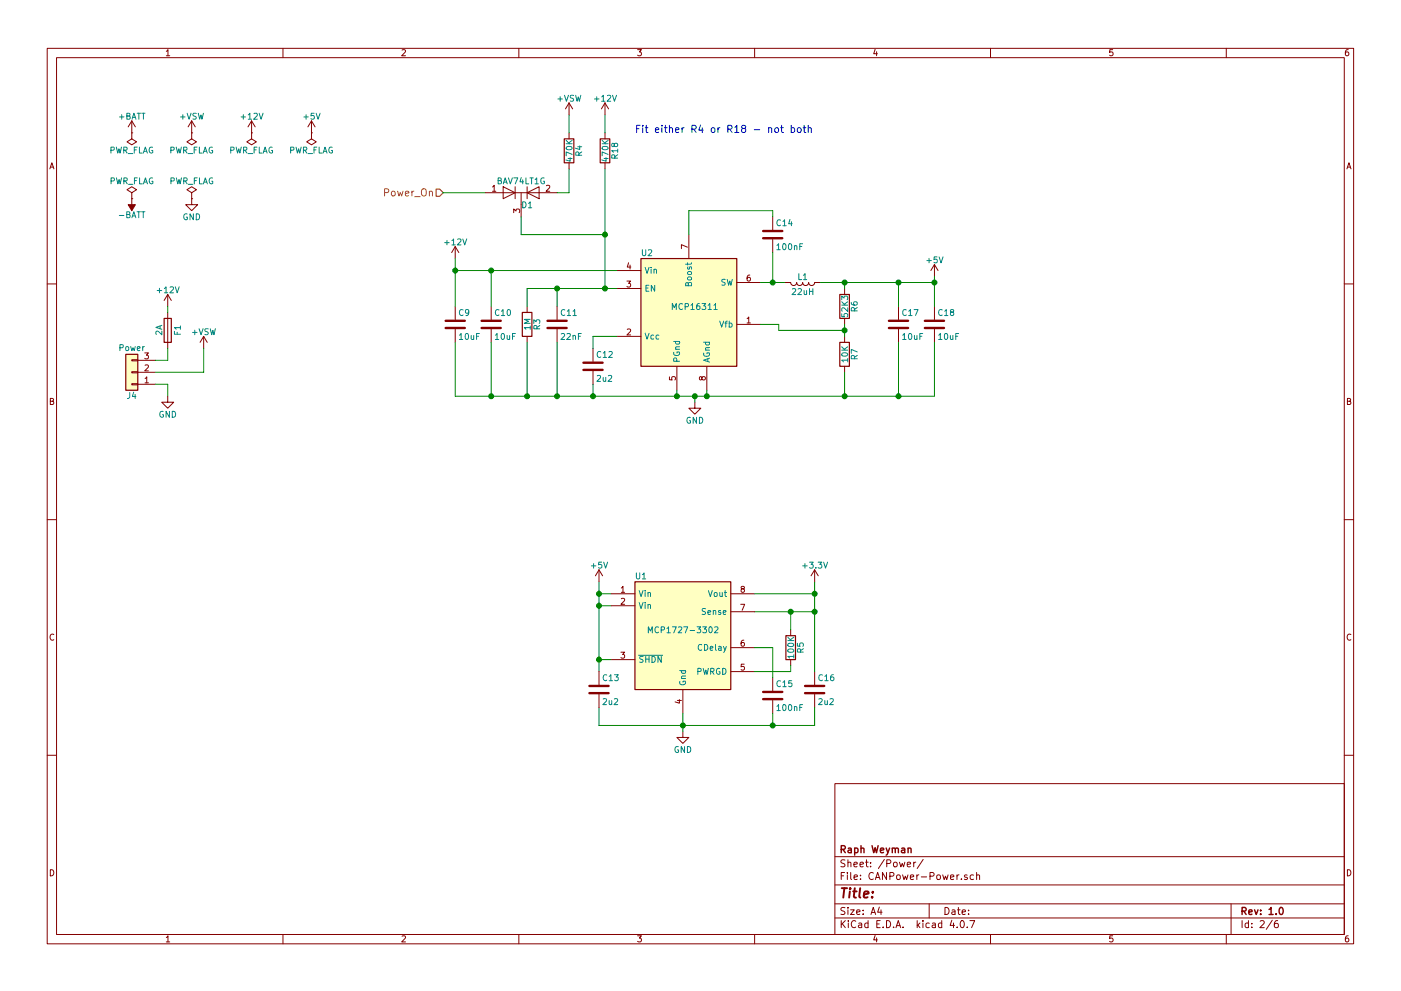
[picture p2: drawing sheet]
EESchema Schematic File Version 2
LIBS:power
LIBS:device
LIBS:switches
LIBS:relays
LIBS:motors
LIBS:transistors
LIBS:conn
LIBS:linear
LIBS:regul
LIBS:74xx
LIBS:cmos4000
LIBS:adc-dac
LIBS:memory
LIBS:xilinx
LIBS:microcontrollers
LIBS:dsp
LIBS:microchip
LIBS:analog_switches
LIBS:motorola
LIBS:texas
LIBS:intel
LIBS:audio
LIBS:interface
LIBS:digital-audio
LIBS:philips
LIBS:display
LIBS:cypress
LIBS:siliconi
LIBS:opto
LIBS:atmel
LIBS:contrib
LIBS:valves
LIBS:microchip_pic24mcu
LIBS:microchip_pic32mcu
LIBS:microchip_pic16mcu
LIBS:raphlib
LIBS:CANPower-cache
EELAYER 25 0
EELAYER END
$Descr A4 11693 8268
encoding utf-8
Sheet 2 6
Title ""
Date ""
Rev "1.0"
Comp "Raph Weyman"
Comment1 ""
Comment2 ""
Comment3 ""
Comment4 ""
$EndDescr
$Comp
L MCP1727-3302 U1
U 1 1
P 5700 5350
F 0 "U1" H 5300 5900 50  0000 L CNN
F 1 "MCP1727-3302" H 5400 5450 50  0000 L CNN
F 2 "Housings_SOIC:SOIC-8_3.9x4.9mm_Pitch1.27mm" H 5700 5150 50  0001 C CNN
F 3 "" H 5700 5150 50  0001 C CNN
	1    5700 5350
	1    0    0    -1  
$EndComp
$Comp
L MCP16311 U2
U 1 1
P 5750 2650
F 0 "U2" H 5350 3200 50  0000 L CNN
F 1 "MCP16311" H 5600 2750 50  0000 L CNN
F 2 "Housings_SSOP:MSOP-8_3x3mm_Pitch0.65mm" H 5750 2450 50  0001 C CNN
F 3 "" H 5750 2450 50  0001 C CNN
	1    5750 2650
	1    0    0    -1  
$EndComp
$Comp
L GND #PWR01
U 1 1
P 5700 6100
F 0 "#PWR01" H 5700 5850 50  0001 C CNN
F 1 "GND" H 5700 5950 50  0000 C CNN
F 2 "" H 5700 6100 50  0001 C CNN
F 3 "" H 5700 6100 50  0001 C CNN
	1    5700 6100
	1    0    0    -1  
$EndComp
$Comp
L +5V #PWR02
U 1 1
P 5000 4850
F 0 "#PWR02" H 5000 4700 50  0001 C CNN
F 1 "+5V" H 5000 4990 50  0000 C CNN
F 2 "" H 5000 4850 50  0001 C CNN
F 3 "" H 5000 4850 50  0001 C CNN
	1    5000 4850
	1    0    0    -1  
$EndComp
$Comp
L +3.3V #PWR03
U 1 1
P 6800 4850
F 0 "#PWR03" H 6800 4700 50  0001 C CNN
F 1 "+3.3V" H 6800 4990 50  0000 C CNN
F 2 "" H 6800 4850 50  0001 C CNN
F 3 "" H 6800 4850 50  0001 C CNN
	1    6800 4850
	1    0    0    -1  
$EndComp
$Comp
L C C15
U 1 1
P 6450 5800
F 0 "C15" H 6475 5900 50  0000 L CNN
F 1 "100nF" H 6475 5700 50  0000 L CNN
F 2 "Capacitors_SMD:C_1206" H 6488 5650 50  0001 C CNN
F 3 "" H 6450 5800 50  0001 C CNN
	1    6450 5800
	1    0    0    -1  
$EndComp
$Comp
L R R5
U 1 1
P 6600 5400
F 0 "R5" V 6680 5400 50  0000 C CNN
F 1 "100K" V 6600 5400 50  0000 C CNN
F 2 "Resistors_SMD:R_1206" V 6530 5400 50  0001 C CNN
F 3 "" H 6600 5400 50  0001 C CNN
	1    6600 5400
	1    0    0    -1  
$EndComp
$Comp
L C C14
U 1 1
P 6450 1950
F 0 "C14" H 6475 2050 50  0000 L CNN
F 1 "100nF" H 6475 1850 50  0000 L CNN
F 2 "Capacitors_SMD:C_1206" H 6488 1800 50  0001 C CNN
F 3 "" H 6450 1950 50  0001 C CNN
	1    6450 1950
	1    0    0    -1  
$EndComp
$Comp
L L L1
U 1 1
P 6700 2350
F 0 "L1" V 6650 2350 50  0000 C CNN
F 1 "22uH" V 6775 2350 50  0000 C CNN
F 2 "raphfootprints:Coilcraft_MSS7341" H 6700 2350 50  0001 C CNN
F 3 "" H 6700 2350 50  0001 C CNN
	1    6700 2350
	0    1    1    0   
$EndComp
$Comp
L R R6
U 1 1
P 7050 2550
F 0 "R6" V 7130 2550 50  0000 C CNN
F 1 "52K3" V 7050 2550 50  0000 C CNN
F 2 "Resistors_SMD:R_1206" V 6980 2550 50  0001 C CNN
F 3 "" H 7050 2550 50  0001 C CNN
	1    7050 2550
	1    0    0    -1  
$EndComp
$Comp
L R R7
U 1 1
P 7050 2950
F 0 "R7" V 7130 2950 50  0000 C CNN
F 1 "10K" V 7050 2950 50  0000 C CNN
F 2 "Resistors_SMD:R_1206" V 6980 2950 50  0001 C CNN
F 3 "" H 7050 2950 50  0001 C CNN
	1    7050 2950
	1    0    0    -1  
$EndComp
$Comp
L GND #PWR04
U 1 1
P 5800 3350
F 0 "#PWR04" H 5800 3100 50  0001 C CNN
F 1 "GND" H 5800 3200 50  0000 C CNN
F 2 "" H 5800 3350 50  0001 C CNN
F 3 "" H 5800 3350 50  0001 C CNN
	1    5800 3350
	1    0    0    -1  
$EndComp
$Comp
L +12V #PWR05
U 1 1
P 3800 2150
F 0 "#PWR05" H 3800 2000 50  0001 C CNN
F 1 "+12V" H 3800 2290 50  0000 C CNN
F 2 "" H 3800 2150 50  0001 C CNN
F 3 "" H 3800 2150 50  0001 C CNN
	1    3800 2150
	1    0    0    -1  
$EndComp
$Comp
L +5V #PWR06
U 1 1
P 7800 2300
F 0 "#PWR06" H 7800 2150 50  0001 C CNN
F 1 "+5V" H 7800 2440 50  0000 C CNN
F 2 "" H 7800 2300 50  0001 C CNN
F 3 "" H 7800 2300 50  0001 C CNN
	1    7800 2300
	1    0    0    -1  
$EndComp
$Comp
L R R3
U 1 1
P 4400 2700
F 0 "R3" V 4480 2700 50  0000 C CNN
F 1 "1M" V 4400 2700 50  0000 C CNN
F 2 "Resistors_SMD:R_1206" V 4330 2700 50  0001 C CNN
F 3 "" H 4400 2700 50  0001 C CNN
	1    4400 2700
	1    0    0    -1  
$EndComp
$Comp
L R R4
U 1 1
P 4750 1250
F 0 "R4" V 4830 1250 50  0000 C CNN
F 1 "470K" V 4750 1250 50  0000 C CNN
F 2 "Resistors_SMD:R_1206" V 4680 1250 50  0001 C CNN
F 3 "" H 4750 1250 50  0001 C CNN
	1    4750 1250
	1    0    0    -1  
$EndComp
$Comp
L +VSW #PWR07
U 1 1
P 4750 950
F 0 "#PWR07" H 4750 800 50  0001 C CNN
F 1 "+VSW" H 4750 1090 50  0000 C CNN
F 2 "" H 4750 950 50  0001 C CNN
F 3 "" H 4750 950 50  0001 C CNN
	1    4750 950 
	1    0    0    -1  
$EndComp
$Comp
L +12V #PWR08
U 1 1
P 5050 950
F 0 "#PWR08" H 5050 800 50  0001 C CNN
F 1 "+12V" H 5050 1090 50  0000 C CNN
F 2 "" H 5050 950 50  0001 C CNN
F 3 "" H 5050 950 50  0001 C CNN
	1    5050 950 
	1    0    0    -1  
$EndComp
$Comp
L C C11
U 1 1
P 4650 2700
F 0 "C11" H 4675 2800 50  0000 L CNN
F 1 "22nF" H 4675 2600 50  0000 L CNN
F 2 "Capacitors_SMD:C_1206" H 4688 2550 50  0001 C CNN
F 3 "" H 4650 2700 50  0001 C CNN
	1    4650 2700
	1    0    0    -1  
$EndComp
$Comp
L PWR_FLAG #FLG09
U 1 1
P 1100 1100
F 0 "#FLG09" H 1100 1175 50  0001 C CNN
F 1 "PWR_FLAG" H 1100 1250 50  0000 C CNN
F 2 "" H 1100 1100 50  0001 C CNN
F 3 "" H 1100 1100 50  0001 C CNN
	1    1100 1100
	-1   0    0    1   
$EndComp
$Comp
L PWR_FLAG #FLG010
U 1 1
P 1100 1650
F 0 "#FLG010" H 1100 1725 50  0001 C CNN
F 1 "PWR_FLAG" H 1100 1800 50  0000 C CNN
F 2 "" H 1100 1650 50  0001 C CNN
F 3 "" H 1100 1650 50  0001 C CNN
	1    1100 1650
	1    0    0    -1  
$EndComp
$Comp
L +BATT #PWR011
U 1 1
P 1100 1100
F 0 "#PWR011" H 1100 950 50  0001 C CNN
F 1 "+BATT" H 1100 1240 50  0000 C CNN
F 2 "" H 1100 1100 50  0001 C CNN
F 3 "" H 1100 1100 50  0001 C CNN
	1    1100 1100
	1    0    0    -1  
$EndComp
$Comp
L -BATT #PWR012
U 1 1
P 1100 1650
F 0 "#PWR012" H 1100 1500 50  0001 C CNN
F 1 "-BATT" H 1100 1790 50  0000 C CNN
F 2 "" H 1100 1650 50  0001 C CNN
F 3 "" H 1100 1650 50  0001 C CNN
	1    1100 1650
	-1   0    0    1   
$EndComp
$Comp
L +VSW #PWR013
U 1 1
P 1600 1100
F 0 "#PWR013" H 1600 950 50  0001 C CNN
F 1 "+VSW" H 1600 1240 50  0000 C CNN
F 2 "" H 1600 1100 50  0001 C CNN
F 3 "" H 1600 1100 50  0001 C CNN
	1    1600 1100
	1    0    0    -1  
$EndComp
$Comp
L +12V #PWR014
U 1 1
P 2100 1100
F 0 "#PWR014" H 2100 950 50  0001 C CNN
F 1 "+12V" H 2100 1240 50  0000 C CNN
F 2 "" H 2100 1100 50  0001 C CNN
F 3 "" H 2100 1100 50  0001 C CNN
	1    2100 1100
	1    0    0    -1  
$EndComp
$Comp
L PWR_FLAG #FLG015
U 1 1
P 1600 1100
F 0 "#FLG015" H 1600 1175 50  0001 C CNN
F 1 "PWR_FLAG" H 1600 1250 50  0000 C CNN
F 2 "" H 1600 1100 50  0001 C CNN
F 3 "" H 1600 1100 50  0001 C CNN
	1    1600 1100
	-1   0    0    1   
$EndComp
$Comp
L PWR_FLAG #FLG016
U 1 1
P 2100 1100
F 0 "#FLG016" H 2100 1175 50  0001 C CNN
F 1 "PWR_FLAG" H 2100 1250 50  0000 C CNN
F 2 "" H 2100 1100 50  0001 C CNN
F 3 "" H 2100 1100 50  0001 C CNN
	1    2100 1100
	-1   0    0    1   
$EndComp
$Comp
L GND #PWR017
U 1 1
P 1600 1650
F 0 "#PWR017" H 1600 1400 50  0001 C CNN
F 1 "GND" H 1600 1500 50  0000 C CNN
F 2 "" H 1600 1650 50  0001 C CNN
F 3 "" H 1600 1650 50  0001 C CNN
	1    1600 1650
	1    0    0    -1  
$EndComp
$Comp
L PWR_FLAG #FLG018
U 1 1
P 1600 1650
F 0 "#FLG018" H 1600 1725 50  0001 C CNN
F 1 "PWR_FLAG" H 1600 1800 50  0000 C CNN
F 2 "" H 1600 1650 50  0001 C CNN
F 3 "" H 1600 1650 50  0001 C CNN
	1    1600 1650
	1    0    0    -1  
$EndComp
$Comp
L PWR_FLAG #FLG019
U 1 1
P 2600 1100
F 0 "#FLG019" H 2600 1175 50  0001 C CNN
F 1 "PWR_FLAG" H 2600 1250 50  0000 C CNN
F 2 "" H 2600 1100 50  0001 C CNN
F 3 "" H 2600 1100 50  0001 C CNN
	1    2600 1100
	-1   0    0    1   
$EndComp
$Comp
L +5V #PWR020
U 1 1
P 2600 1100
F 0 "#PWR020" H 2600 950 50  0001 C CNN
F 1 "+5V" H 2600 1240 50  0000 C CNN
F 2 "" H 2600 1100 50  0001 C CNN
F 3 "" H 2600 1100 50  0001 C CNN
	1    2600 1100
	1    0    0    -1  
$EndComp
$Comp
L R R18
U 1 1
P 5050 1250
F 0 "R18" V 5130 1250 50  0000 C CNN
F 1 "470K" V 5050 1250 50  0000 C CNN
F 2 "Resistors_SMD:R_1206" V 4980 1250 50  0001 C CNN
F 3 "" H 5050 1250 50  0001 C CNN
	1    5050 1250
	1    0    0    -1  
$EndComp
$Comp
L C C16
U 1 1
P 6800 5750
F 0 "C16" H 6825 5850 50  0000 L CNN
F 1 "2u2" H 6825 5650 50  0000 L CNN
F 2 "Capacitors_SMD:C_1210" H 6838 5600 50  0001 C CNN
F 3 "" H 6800 5750 50  0001 C CNN
	1    6800 5750
	1    0    0    -1  
$EndComp
$Comp
L C C12
U 1 1
P 4950 3050
F 0 "C12" H 4975 3150 50  0000 L CNN
F 1 "2u2" H 4975 2950 50  0000 L CNN
F 2 "Capacitors_SMD:C_1210" H 4988 2900 50  0001 C CNN
F 3 "" H 4950 3050 50  0001 C CNN
	1    4950 3050
	1    0    0    -1  
$EndComp
$Comp
L C C9
U 1 1
P 3800 2700
F 0 "C9" H 3825 2800 50  0000 L CNN
F 1 "10uF" H 3825 2600 50  0000 L CNN
F 2 "Capacitors_SMD:C_1210" H 3838 2550 50  0001 C CNN
F 3 "" H 3800 2700 50  0001 C CNN
	1    3800 2700
	1    0    0    -1  
$EndComp
$Comp
L C C10
U 1 1
P 4100 2700
F 0 "C10" H 4125 2800 50  0000 L CNN
F 1 "10uF" H 4125 2600 50  0000 L CNN
F 2 "Capacitors_SMD:C_1210" H 4138 2550 50  0001 C CNN
F 3 "" H 4100 2700 50  0001 C CNN
	1    4100 2700
	1    0    0    -1  
$EndComp
$Comp
L C C17
U 1 1
P 7500 2700
F 0 "C17" H 7525 2800 50  0000 L CNN
F 1 "10uF" H 7525 2600 50  0000 L CNN
F 2 "Capacitors_SMD:C_1210" H 7538 2550 50  0001 C CNN
F 3 "" H 7500 2700 50  0001 C CNN
	1    7500 2700
	1    0    0    -1  
$EndComp
$Comp
L C C18
U 1 1
P 7800 2700
F 0 "C18" H 7825 2800 50  0000 L CNN
F 1 "10uF" H 7825 2600 50  0000 L CNN
F 2 "Capacitors_SMD:C_1210" H 7838 2550 50  0001 C CNN
F 3 "" H 7800 2700 50  0001 C CNN
	1    7800 2700
	1    0    0    -1  
$EndComp
Text HLabel 3700 1600 0    60   Input ~ 0
Power_On
$Comp
L D_x2_KCom_AAK D1
U 1 1
P 4350 1600
F 0 "D1" H 4400 1500 50  0000 C CNN
F 1 "BAV74LT1G" H 4350 1700 50  0000 C CNN
F 2 "TO_SOT_Packages_SMD:SOT-23" H 4350 1600 50  0001 C CNN
F 3 "" H 4350 1600 50  0001 C CNN
	1    4350 1600
	1    0    0    -1  
$EndComp
Text Notes 5300 1100 0    60   ~ 0
Fit either R4 or R18 - not both
Wire Wire Line
	6300 4950 6800 4950
Wire Wire Line
	6800 4850 6800 5600
Wire Wire Line
	5000 4950 5100 4950
Wire Wire Line
	5700 5950 5700 6100
Wire Wire Line
	5000 5050 5100 5050
Connection ~ 5000 4950
Wire Wire Line
	6300 5100 6800 5100
Connection ~ 6800 4950
Wire Wire Line
	5000 5500 5100 5500
Connection ~ 5000 5050
Connection ~ 5700 6050
Wire Wire Line
	6800 6050 6800 5900
Connection ~ 6800 5100
Wire Wire Line
	6300 5400 6450 5400
Wire Wire Line
	6450 5400 6450 5650
Wire Wire Line
	6450 5950 6450 6050
Connection ~ 6450 6050
Wire Wire Line
	6600 5250 6600 5100
Connection ~ 6600 5100
Wire Wire Line
	6600 5550 6600 5600
Wire Wire Line
	6600 5600 6300 5600
Wire Wire Line
	6450 1800 6450 1750
Wire Wire Line
	6450 1750 5750 1750
Wire Wire Line
	5750 1750 5750 1950
Wire Wire Line
	6450 2100 6450 2350
Wire Wire Line
	6350 2350 6550 2350
Connection ~ 6450 2350
Wire Wire Line
	5150 2800 4950 2800
Wire Wire Line
	4950 2800 4950 2900
Wire Wire Line
	4950 3300 4950 3200
Wire Wire Line
	3800 3300 7800 3300
Wire Wire Line
	7050 3300 7050 3100
Wire Wire Line
	5650 3250 5650 3300
Connection ~ 5650 3300
Wire Wire Line
	5900 3250 5900 3300
Connection ~ 5900 3300
Wire Wire Line
	5800 3350 5800 3300
Connection ~ 5800 3300
Wire Wire Line
	7050 2700 7050 2800
Wire Wire Line
	7050 2400 7050 2350
Wire Wire Line
	6850 2350 7800 2350
Wire Wire Line
	7050 2750 6500 2750
Wire Wire Line
	6500 2750 6500 2700
Wire Wire Line
	6500 2700 6350 2700
Connection ~ 7050 2750
Wire Wire Line
	3800 3300 3800 2850
Connection ~ 4950 3300
Wire Wire Line
	4100 2850 4100 3300
Connection ~ 4100 3300
Wire Wire Line
	3800 2250 5150 2250
Wire Wire Line
	3800 2150 3800 2550
Wire Wire Line
	4100 2550 4100 2250
Connection ~ 4100 2250
Connection ~ 3800 2250
Wire Wire Line
	7800 3300 7800 2850
Connection ~ 7050 3300
Wire Wire Line
	7500 2850 7500 3300
Connection ~ 7500 3300
Wire Wire Line
	7800 2300 7800 2550
Connection ~ 7050 2350
Wire Wire Line
	7500 2550 7500 2350
Connection ~ 7500 2350
Connection ~ 7800 2350
Wire Wire Line
	4400 2850 4400 3300
Connection ~ 4400 3300
Wire Wire Line
	4400 2550 4400 2400
Wire Wire Line
	4400 2400 5150 2400
Wire Wire Line
	4650 2850 4650 3300
Connection ~ 4650 3300
Wire Wire Line
	4650 2550 4650 2400
Connection ~ 4650 2400
Wire Wire Line
	5050 950  5050 1100
Wire Wire Line
	4750 950  4750 1100
Connection ~ 5050 2400
Wire Wire Line
	3700 1600 4050 1600
Wire Wire Line
	4650 1600 4750 1600
Wire Wire Line
	4750 1600 4750 1400
Wire Wire Line
	4350 1800 4350 1950
Wire Wire Line
	4350 1950 5050 1950
Wire Wire Line
	5050 2400 5050 1400
Connection ~ 5050 1950
Connection ~ 5000 5500
Wire Wire Line
	5000 5900 5000 6050
Wire Wire Line
	5000 6050 6800 6050
Wire Wire Line
	5000 4850 5000 5600
$Comp
L C C13
U 1 1
P 5000 5750
F 0 "C13" H 5025 5850 50  0000 L CNN
F 1 "2u2" H 5025 5650 50  0000 L CNN
F 2 "Capacitors_SMD:C_1210" H 5038 5600 50  0001 C CNN
F 3 "" H 5000 5750 50  0001 C CNN
	1    5000 5750
	1    0    0    -1  
$EndComp
$Comp
L +12V #PWR021
U 1 1
P 1400 2550
F 0 "#PWR021" H 1400 2400 50  0001 C CNN
F 1 "+12V" H 1400 2690 50  0000 C CNN
F 2 "" H 1400 2550 50  0001 C CNN
F 3 "" H 1400 2550 50  0001 C CNN
	1    1400 2550
	1    0    0    -1  
$EndComp
$Comp
L GND #PWR022
U 1 1
P 1400 3300
F 0 "#PWR022" H 1400 3050 50  0001 C CNN
F 1 "GND" H 1400 3150 50  0000 C CNN
F 2 "" H 1400 3300 50  0001 C CNN
F 3 "" H 1400 3300 50  0001 C CNN
	1    1400 3300
	1    0    0    -1  
$EndComp
$Comp
L +VSW #PWR023
U 1 1
P 1700 2900
F 0 "#PWR023" H 1700 2750 50  0001 C CNN
F 1 "+VSW" H 1700 3040 50  0000 C CNN
F 2 "" H 1700 2900 50  0001 C CNN
F 3 "" H 1700 2900 50  0001 C CNN
	1    1700 2900
	1    0    0    -1  
$EndComp
$Comp
L Fuse F1
U 1 1
P 1400 2750
F 0 "F1" V 1480 2750 50  0000 C CNN
F 1 "2A" V 1325 2750 50  0000 C CNN
F 2 "Resistors_SMD:R_1206" V 1330 2750 50  0001 C CNN
F 3 "" H 1400 2750 50  0001 C CNN
	1    1400 2750
	1    0    0    -1  
$EndComp
Wire Wire Line
	1400 2550 1400 2600
$Comp
L Conn_01x03 J4
U 1 1
P 1100 3100
F 0 "J4" H 1100 3300 50  0000 C CNN
F 1 "Power" H 1100 2900 50  0000 C CNN
F 2 "Pin_Headers:Pin_Header_Straight_1x03_Pitch2.54mm" H 1100 3100 50  0001 C CNN
F 3 "" H 1100 3100 50  0001 C CNN
	1    1100 3100
	-1   0    0    1   
$EndComp
Wire Wire Line
	1300 3000 1400 3000
Wire Wire Line
	1400 3000 1400 2900
Wire Wire Line
	1300 3200 1400 3200
Wire Wire Line
	1400 3200 1400 3300
Wire Wire Line
	1300 3100 1700 3100
Wire Wire Line
	1700 3100 1700 2900
$EndSCHEMATC
